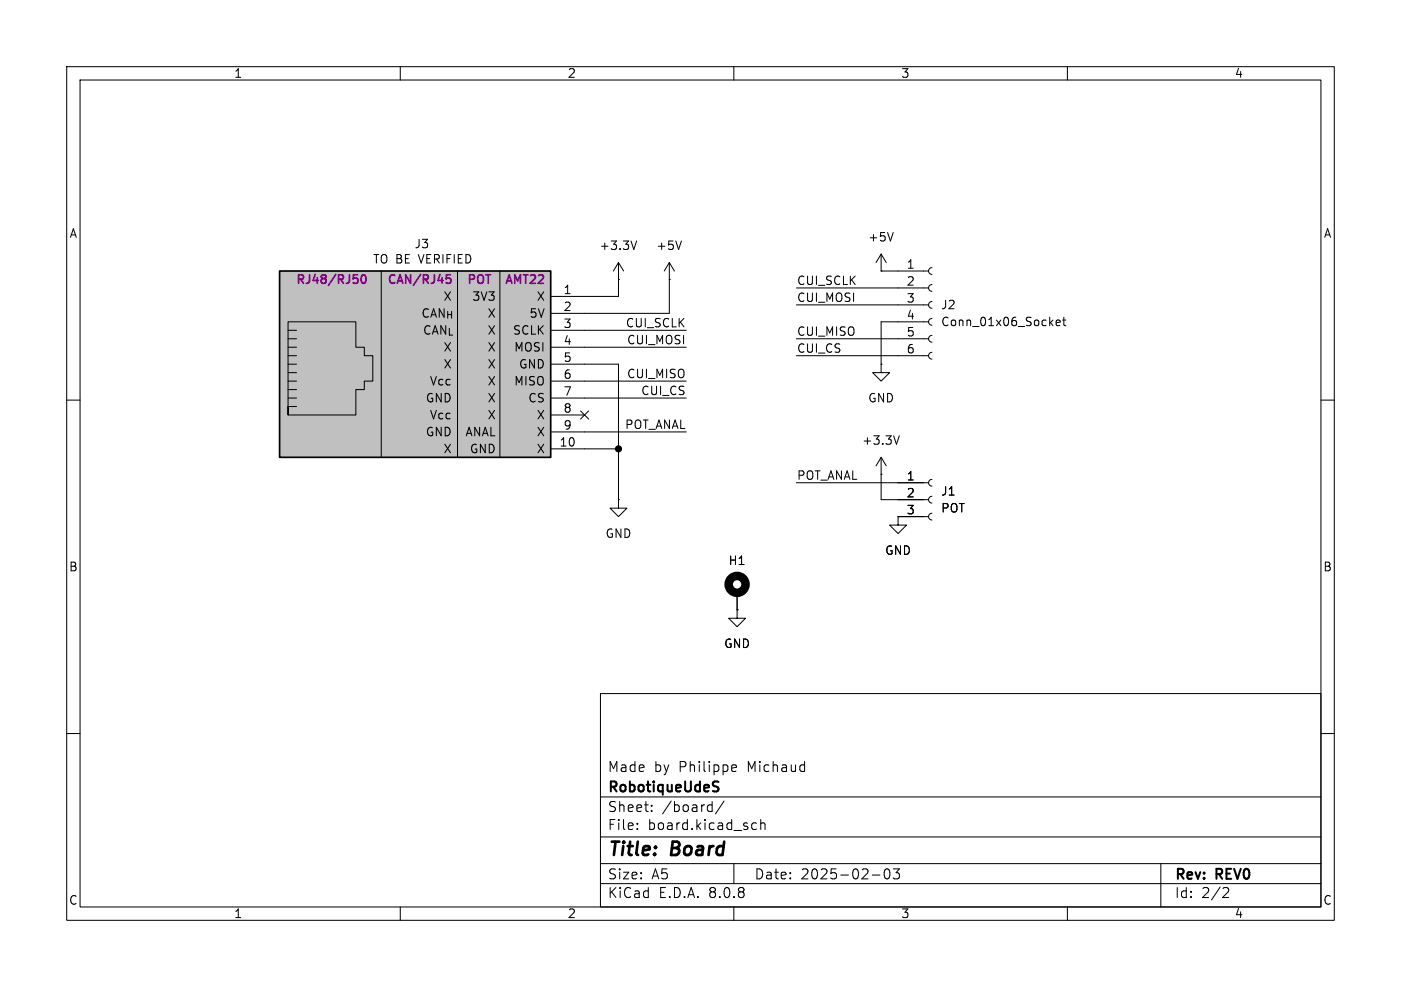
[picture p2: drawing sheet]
<svg xmlns="http://www.w3.org/2000/svg" width="210mm" height="148mm" viewBox="0 0 210 148" stroke-linecap="round" stroke-linejoin="round" font-family="sans-serif">
<g fill="none" stroke="#000" stroke-width=".15">
<path d="M10 10h190v128h-190zM12 12h186v124h-186zM60 10v2M110 10v2M160 10v2M132.1 54.6v1.3h1.2l-1.2 1.3-1.3-1.3h1.3M132.1 54.6h.1M10 60h2M198 60h2M10 110h2M90 104h108v32h-108zM90 119.5h108"/>
<path d="M109.9 114.7l.4 .1 .1 .2-.7 .2M110.3 115.6l-.4 .1M198 110h2M60 136v2M90 132.5h108M90 129.5h108M90 125.5h108M95.5 124.2v.2M95.5 123.5v.1M97.7 121.5v.2M97.7 120.8v.1M106.3 120.7l.5 .1"/>
<path d="M106.8 120.2v1.5M106.8 121.6l-.5 .1M108.5 120.1l-1.3 1.9M110 136v2M110 129.5v3M112.8 124.3h.6M112.8 123.5h.6M114 123.5a.37 .37 0 0 1 .7 .1v.8M114 122.9v1.5M130.8 131.2h1.1M132.7 130.4l.3-.1a.94 .94 0 0 1 0 1.5h-.1a.91 .91 0 0 1-.2-1.4zM133.9 130.3h.9l-.5 .6a.41 .41 0 0 1 .5 .2v.4l-.1 .2-.6 .1-.2-.2"/>
<path d="M160 136v2M174 129.5v6.5M183.5 133.1l.5 .1a.41 .41 0 0 1 .1 .5l-.8 .9h.9"/>
</g>
<path d="M107.1 117.9a.55 .55 0 0 1 .6 .4l-.1 .3-.5 .1M107.1 117.2l.6 .1" fill="none" stroke="#000" stroke-width=".3"/>
<path d="M41.9 40.6h40.6v28h-40.6z" fill="#c0c0c0"/>
<g fill="none" stroke="#000" stroke-width=".15">
<path d="M92.7 39.4v5.1h-10.2M92.7 39.4l-.8 1.2M92.7 39.4l.8 1.2M95.4 36.1l-.4 1.3M100.3 39.4v7.6h-17.8M100.3 39.4l-.7 1.2M100.3 39.4l.8 1.2M102.1 36.1l-.4 1.3M132.1 38.1l-.8 1.3M132.1 38.1v2.5M132.1 38.1l.7 1.3M133.9 34.9l-.4 1.2"/>
<path d="M43.2 52.1h1.2M43.2 59.7h1.2M43.2 58.4h1.2M43.2 57.2h1.2M43.2 55.9h1.2M43.2 54.6h1.2M43.2 53.3h1.2M43.2 50.8h1.2M43.2 49.5h1.2M57.1 40.6v28M68.6 40.6v28M74.9 40.6v28"/>
<path d="M82.5 49.5h20.4M82.5 52.1h20.4M82.5 54.6h10.2v20.3M82.5 57.2h20.4M82.5 59.7h20.4M92.7 41.9h.1M100.3 41.9h.1M119.4 50.8h19.8M119.4 53.3h19.8M119.4 45.7h19.8M119.4 43.2h19.8M132.1 40.6h.1"/>
<path d="M132.1 40.6h7.1M139.2 48.3h-7.1v6.3M139.7 52.8a.51 .51 0 0 0-.5 .5 .51 .51 0 0 0 .5 .5M139.7 50.3a.51 .51 0 0 0-.5 .5 .51 .51 0 0 0 .5 .5M139.7 47.8a.51 .51 0 0 0-.5 .5 .51 .51 0 0 0 .5 .5M139.7 45.2a.51 .51 0 0 0-.5 .5 .51 .51 0 0 0 .5 .5M139.7 42.7a.51 .51 0 0 0-.5 .5 .51 .51 0 0 0 .5 .5M139.7 40.1a.51 .51 0 0 0-.5 .5 .51 .51 0 0 0 .5 .5M158.3 48.4l.6-.1v-.2l-.4-.1-.2 .2 .1 .6h.5M159.3 48h.5M159.5 47.6v1.1l.3 .1M44.4 61h-1.2v1.2h10.1v-3.8h1.3v-1.2h1.3v-3.9h-1.3v-1.2h-1.3v-3.8h-10.1v13.9"/>
<path d="M82.5 67.3h10.2M82.5 62.2h5.1M82.5 64.8h20.4M87 61.6l1.2 1.2M88.2 61.6l-1.2 1.2M92.7 74.9v1.3h1.3l-1.3 1.3-1.3-1.3h1.3M92.7 74.9h.1M119.4 72.4h19.8M132.1 71.1h.1M132.1 68.6v6.3h7.1M132.1 68.6l-.8 1.3M132.1 68.6l.7 1.3"/>
<path d="M134.6 77.5v1.2h1.3l-1.3 1.3-1.3-1.3h1.3M134.6 77.5h.1M134.6 77.5h4.6M134.8 65.3l-.4 1.3M139.7 77a.51 .51 0 0 0-.5 .5 .51 .51 0 0 0 .5 .5M139.7 74.4a.51 .51 0 0 0-.5 .5 .51 .51 0 0 0 .5 .5M139.7 71.9a.51 .51 0 0 0-.5 .5 .51 .51 0 0 0 .5 .5M110.5 91.4v1.3h1.3l-1.3 1.3-1.3-1.3h1.3M110.5 91.4h.1M110.5 88.9v2.5"/>
</g>
<path d="M41.9 40.6h40.6v28h-40.6z" fill="none" stroke="#000" stroke-width=".25"/>
<path d="M54.3 41.3l.1-.1a.69 .69 0 0 1 .5 .5 .69 .69 0 0 1-.2 .7l-.1 .1a.69 .69 0 0 1-.3-1.2zM66.9 41.2h.6M66.9 41.8l.4-.1 .3 .2-.1 .5h-.6" fill="none" stroke="#840084" stroke-width=".25"/>
<circle cx="110.5" cy="87.6" r="1.27" fill="none" stroke="#000" stroke-width="1.3"/>
<circle cx="92.7" cy="67.3" r=".46" fill="#000" stroke="#000" stroke-width=".15"/>
<g font-size="2.8">
<text x="91" y="128.9">Title:</text>
<text x="100.7" y="128.9">Board</text>
</g>
<g font-size="2.1">
<text x="91" y="119.2">RobotiqueUdeS</text>
<text x="91" y="116">Made</text>
<text x="98" y="116">by</text>
<text x="101.8" y="116">Philippe</text>
<text x="112.2" y="116">Michaud</text>
<text x="91" y="124.7">File:</text>
<text x="91" y="122">Sheet:</text>
<text x="97.1" y="124.7">board.kicad_sch</text>
<text x="99.2" y="122">/board/</text>
<text x="91" y="134.9">KiCad</text>
<text x="91" y="132.1">Size:</text>
<text x="97.7" y="132.1">A5</text>
<text x="98.7" y="134.9">E.D.A.</text>
<text x="106.3" y="134.9">8.0.8</text>
<text x="113" y="132.1">Date:</text>
<text x="120" y="132.1">2025-02-03</text>
<text x="176" y="132.3">Rev:</text>
<text x="176" y="134.9">Id:</text>
<text x="180.1" y="134.9">2/2</text>
<text x="182.4" y="132.3">REV0</text>
</g>
<g font-size="1.8">
<text x="35" y="11.9">1</text>
<text x="85" y="11.9">2</text>
<text x="135" y="11.9">3</text>
<text x="185" y="11.9">4</text>
<text x="10.3" y="35.9">A</text>
<text x="198.4" y="35.9">A</text>
<text x="55.8" y="39.7">TO BE VERIFIED</text>
<text x="62.1" y="37.4">J3</text>
<text x="89.8" y="37.7">+3.3V</text>
<text x="98.3" y="37.7">+5V</text>
<text x="130" y="36.4">+5V</text>
<text x="135.8" y="40.4">1</text>
<text x="63" y="47.9">CAN_{H}</text>
<text x="66.4" y="45.3">X</text>
<text x="70.7" y="45.3">3V3</text>
<text x="73" y="47.9">X</text>
<text x="79.3" y="47.9">5V</text>
<text x="80.4" y="45.3">X</text>
<text x="84.4" y="44.2">1</text>
<text x="84.4" y="46.7">2</text>
<text x="119.4" y="45.4">CUI_MOSI</text>
<text x="119.4" y="42.8">CUI_SCLK</text>
<text x="135.8" y="42.9">2</text>
<text x="135.8" y="45.5">3</text>
<text x="141" y="46.6">J2</text>
<text x="63.3" y="50.4">CAN_{L}</text>
<text x="66.4" y="52.9">X</text>
<text x="73" y="52.9">X</text>
<text x="73" y="50.4">X</text>
<text x="76.8" y="50.4">SCLK</text>
<text x="77" y="52.9">MOSI</text>
<text x="84.4" y="49.3">3</text>
<text x="84.4" y="51.8">4</text>
<text x="93.7" y="49.2">CUI_SCLK</text>
<text x="93.9" y="51.7">CUI_MOSI</text>
<text x="119.4" y="50.5">CUI_MISO</text>
<text x="119.4" y="53">CUI_CS</text>
<text x="135.8" y="48">4</text>
<text x="135.8" y="50.5">5</text>
<text x="135.8" y="53.1">6</text>
<text x="141" y="49.1">Conn_01x06_Socket</text>
<text x="64.3" y="58">Vcc</text>
<text x="66.4" y="55.5">X</text>
<text x="73" y="58">X</text>
<text x="73" y="55.5">X</text>
<text x="77" y="58">MISO</text>
<text x="77.7" y="55.5">GND</text>
<text x="84.4" y="54.4">5</text>
<text x="84.4" y="56.9">6</text>
<text x="84.4" y="59.4">7</text>
<text x="93.9" y="56.8">CUI_MISO</text>
<text x="96" y="59.3">CUI_CS</text>
<text x="63.7" y="65.6">GND</text>
<text x="63.7" y="60.6">GND</text>
<text x="64.3" y="63.1">Vcc</text>
<text x="69.7" y="65.6">ANAL</text>
<text x="73" y="63.1">X</text>
<text x="73" y="60.6">X</text>
<text x="79.1" y="60.6">CS</text>
<text x="80.4" y="65.6">X</text>
<text x="80.4" y="63.1">X</text>
<text x="84.4" y="62">8</text>
<text x="84.4" y="64.5">9</text>
<text x="93.6" y="64.4">POT_ANAL</text>
<text x="130" y="60.6">GND</text>
<text x="66.4" y="68.2">X</text>
<text x="70.3" y="68.2">GND</text>
<text x="80.4" y="68.2">X</text>
<text x="83.8" y="67.1">10</text>
<text x="129.1" y="66.9">+3.3V</text>
<text x="119.4" y="72">POT_ANAL</text>
<text x="135.8" y="72.1">1</text>
<text x="135.8" y="74.7">2</text>
<text x="135.8" y="77.2">3</text>
<text x="141" y="74.5">J1</text>
<text x="141" y="77.1">POT</text>
<text x="90.7" y="80.9">GND</text>
<text x="132.6" y="83.4">GND</text>
<text x="10.3" y="85.9">B</text>
<text x="109.1" y="84.9">H1</text>
<text x="198.3" y="85.9">B</text>
<text x="108.5" y="97.4">GND</text>
<text x="10.3" y="135.9">C</text>
<text x="35" y="137.9">1</text>
<text x="85" y="137.9">2</text>
<text x="135" y="137.9">3</text>
<text x="185" y="137.9">4</text>
<text x="198.3" y="135.9">C</text>
</g>
<g font-size="1.8" fill="#840084">
<text x="44.2" y="42.9">RJ48/RJ50</text>
<text x="57.9" y="42.9">CAN/RJ45</text>
<text x="69.8" y="42.9">POT</text>
<text x="75.5" y="42.9">AMT22</text>
</g>
</svg>
